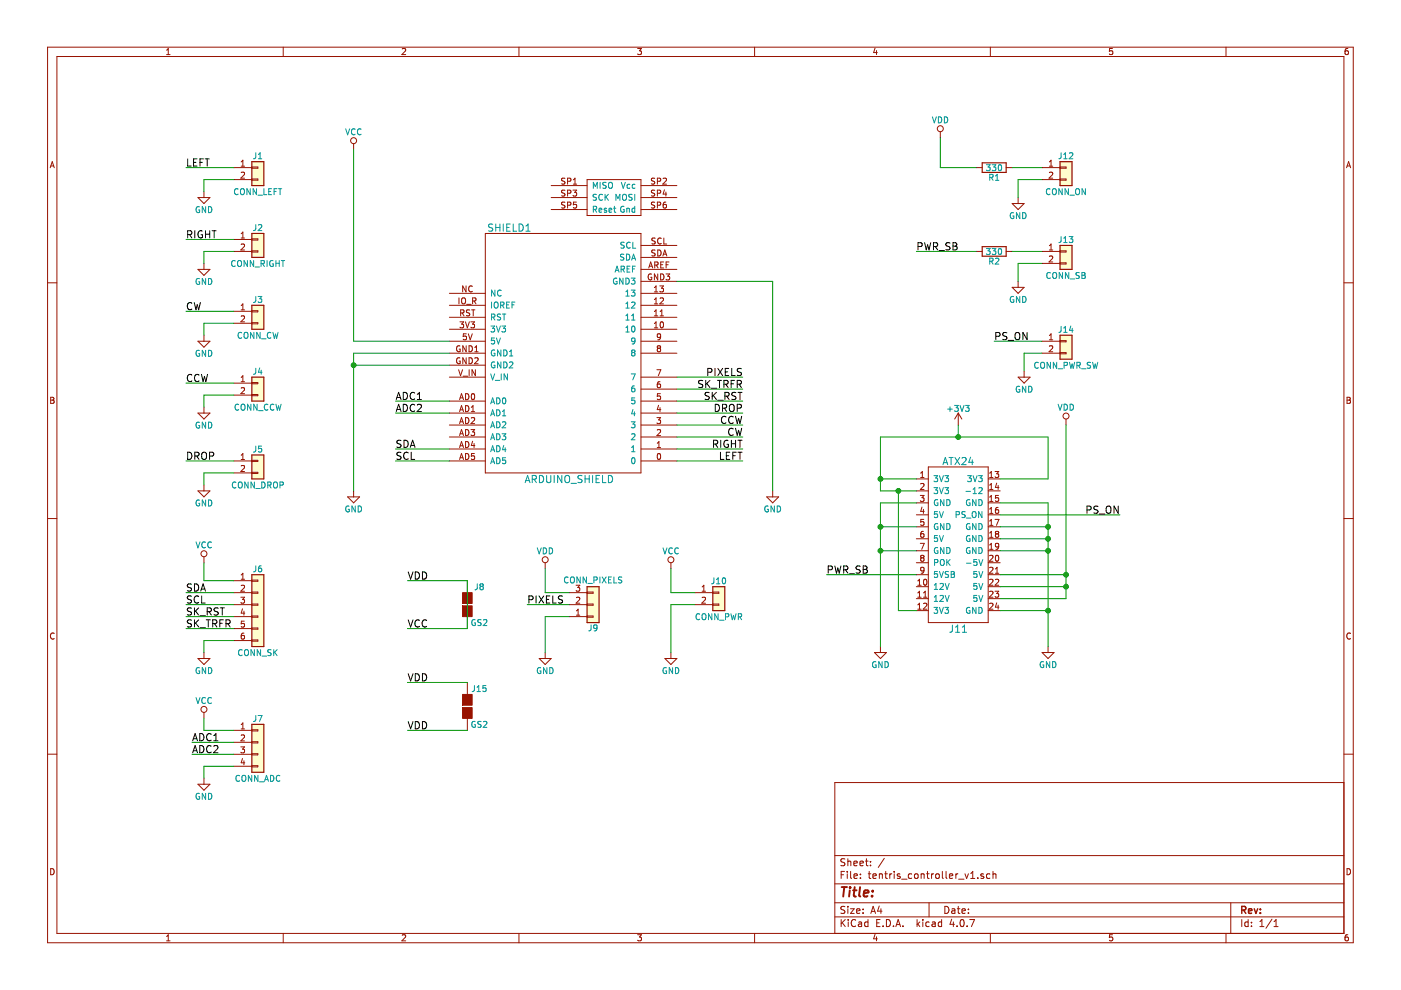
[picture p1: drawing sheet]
EESchema Schematic File Version 2
LIBS:power
LIBS:device
LIBS:transistors
LIBS:conn
LIBS:linear
LIBS:regul
LIBS:74xx
LIBS:cmos4000
LIBS:adc-dac
LIBS:memory
LIBS:xilinx
LIBS:microcontrollers
LIBS:dsp
LIBS:microchip
LIBS:analog_switches
LIBS:motorola
LIBS:texas
LIBS:intel
LIBS:audio
LIBS:interface
LIBS:digital-audio
LIBS:philips
LIBS:display
LIBS:cypress
LIBS:siliconi
LIBS:opto
LIBS:atmel
LIBS:contrib
LIBS:valves
LIBS:freetronics_schematic
LIBS:atx24
LIBS:tentris_controller_v1-cache
EELAYER 25 0
EELAYER END
$Descr A4 11693 8268
encoding utf-8
Sheet 1 1
Title ""
Date ""
Rev ""
Comp ""
Comment1 ""
Comment2 ""
Comment3 ""
Comment4 ""
$EndDescr
$Comp
L ARDUINO_SHIELD SHIELD1
U 1 1
P 4700 3050
F 0 "SHIELD1" H 4250 4200 60  0000 C CNN
F 1 "ARDUINO_SHIELD" H 4750 2100 60  0000 C CNN
F 2 "freetronics_footprints:ARDUINO_SHIELD" H 4700 2850 50  0001 C CNN
F 3 "" H 4700 3050 60  0000 C CNN
	1    4700 3050
	1    0    0    -1  
$EndComp
$Comp
L Conn_01x06 J6
U 1 1
P 2150 5050
F 0 "J6" H 2150 5350 50  0000 C CNN
F 1 "CONN_SK" H 2150 4650 50  0000 C CNN
F 2 "Connectors_Terminal_Blocks:TerminalBlock_Pheonix_PT-3.5mm_6pol" H 2150 5050 50  0001 C CNN
F 3 "" H 2150 5050 50  0001 C CNN
	1    2150 5050
	1    0    0    -1  
$EndComp
$Comp
L Conn_01x02 J1
U 1 1
P 2150 1400
F 0 "J1" H 2150 1500 50  0000 C CNN
F 1 "CONN_LEFT" H 2150 1200 50  0000 C CNN
F 2 "Connectors_Terminal_Blocks:TerminalBlock_Pheonix_PT-3.5mm_2pol" H 2150 1400 50  0001 C CNN
F 3 "" H 2150 1400 50  0001 C CNN
	1    2150 1400
	1    0    0    -1  
$EndComp
$Comp
L Conn_01x03 J9
U 1 1
P 4950 5050
F 0 "J9" H 4950 5250 50  0000 C CNN
F 1 "CONN_PIXELS" H 4950 4850 50  0000 C CNN
F 2 "Connectors_Terminal_Blocks:TerminalBlock_Pheonix_PT-3.5mm_3pol" H 4950 5050 50  0001 C CNN
F 3 "" H 4950 5050 50  0001 C CNN
	1    4950 5050
	1    0    0    1   
$EndComp
$Comp
L Conn_01x02 J12
U 1 1
P 8900 1400
F 0 "J12" H 8900 1500 50  0000 C CNN
F 1 "CONN_ON" H 8900 1200 50  0000 C CNN
F 2 "Connectors_Terminal_Blocks:TerminalBlock_Pheonix_PT-3.5mm_2pol" H 8900 1400 50  0001 C CNN
F 3 "" H 8900 1400 50  0001 C CNN
	1    8900 1400
	1    0    0    -1  
$EndComp
$Comp
L Conn_01x02 J13
U 1 1
P 8900 2100
F 0 "J13" H 8900 2200 50  0000 C CNN
F 1 "CONN_SB" H 8900 1900 50  0000 C CNN
F 2 "Connectors_Terminal_Blocks:TerminalBlock_Pheonix_PT-3.5mm_2pol" H 8900 2100 50  0001 C CNN
F 3 "" H 8900 2100 50  0001 C CNN
	1    8900 2100
	1    0    0    -1  
$EndComp
$Comp
L Conn_01x02 J14
U 1 1
P 8900 2850
F 0 "J14" H 8900 2950 50  0000 C CNN
F 1 "CONN_PWR_SW" H 8900 2650 50  0000 C CNN
F 2 "Connectors_Terminal_Blocks:TerminalBlock_Pheonix_PT-3.5mm_2pol" H 8900 2850 50  0001 C CNN
F 3 "" H 8900 2850 50  0001 C CNN
	1    8900 2850
	1    0    0    -1  
$EndComp
$Comp
L ATX24 J11
U 1 1
P 8000 4550
F 0 "J11" H 8000 3850 60  0000 C CNN
F 1 "ATX24" H 8000 5250 60  0000 C CNN
F 2 "Connectors_Molex:Molex_MiniFit-JR-5569-24A2_2x12x4.20mm_Angled" H 8000 4550 60  0001 C CNN
F 3 "" H 8000 4550 60  0000 C CNN
	1    8000 4550
	1    0    0    -1  
$EndComp
$Comp
L GS2 J8
U 1 1
P 3900 5050
F 0 "J8" H 4000 5200 50  0000 C CNN
F 1 "GS2" H 4000 4901 50  0000 C CNN
F 2 "Connectors:GS2" V 3974 5050 50  0001 C CNN
F 3 "" H 3900 5050 50  0001 C CNN
	1    3900 5050
	1    0    0    -1  
$EndComp
$Comp
L GND #PWR01
U 1 1
P 1700 1600
F 0 "#PWR01" H 1700 1350 50  0001 C CNN
F 1 "GND" H 1700 1450 50  0000 C CNN
F 2 "" H 1700 1600 50  0001 C CNN
F 3 "" H 1700 1600 50  0001 C CNN
	1    1700 1600
	1    0    0    -1  
$EndComp
$Comp
L Conn_01x02 J2
U 1 1
P 2150 2000
F 0 "J2" H 2150 2100 50  0000 C CNN
F 1 "CONN_RIGHT" H 2150 1800 50  0000 C CNN
F 2 "Connectors_Terminal_Blocks:TerminalBlock_Pheonix_PT-3.5mm_2pol" H 2150 2000 50  0001 C CNN
F 3 "" H 2150 2000 50  0001 C CNN
	1    2150 2000
	1    0    0    -1  
$EndComp
$Comp
L GND #PWR02
U 1 1
P 1700 2200
F 0 "#PWR02" H 1700 1950 50  0001 C CNN
F 1 "GND" H 1700 2050 50  0000 C CNN
F 2 "" H 1700 2200 50  0001 C CNN
F 3 "" H 1700 2200 50  0001 C CNN
	1    1700 2200
	1    0    0    -1  
$EndComp
$Comp
L Conn_01x02 J3
U 1 1
P 2150 2600
F 0 "J3" H 2150 2700 50  0000 C CNN
F 1 "CONN_CW" H 2150 2400 50  0000 C CNN
F 2 "Connectors_Terminal_Blocks:TerminalBlock_Pheonix_PT-3.5mm_2pol" H 2150 2600 50  0001 C CNN
F 3 "" H 2150 2600 50  0001 C CNN
	1    2150 2600
	1    0    0    -1  
$EndComp
$Comp
L GND #PWR03
U 1 1
P 1700 2800
F 0 "#PWR03" H 1700 2550 50  0001 C CNN
F 1 "GND" H 1700 2650 50  0000 C CNN
F 2 "" H 1700 2800 50  0001 C CNN
F 3 "" H 1700 2800 50  0001 C CNN
	1    1700 2800
	1    0    0    -1  
$EndComp
$Comp
L Conn_01x02 J4
U 1 1
P 2150 3200
F 0 "J4" H 2150 3300 50  0000 C CNN
F 1 "CONN_CCW" H 2150 3000 50  0000 C CNN
F 2 "Connectors_Terminal_Blocks:TerminalBlock_Pheonix_PT-3.5mm_2pol" H 2150 3200 50  0001 C CNN
F 3 "" H 2150 3200 50  0001 C CNN
	1    2150 3200
	1    0    0    -1  
$EndComp
$Comp
L GND #PWR04
U 1 1
P 1700 3400
F 0 "#PWR04" H 1700 3150 50  0001 C CNN
F 1 "GND" H 1700 3250 50  0000 C CNN
F 2 "" H 1700 3400 50  0001 C CNN
F 3 "" H 1700 3400 50  0001 C CNN
	1    1700 3400
	1    0    0    -1  
$EndComp
$Comp
L Conn_01x02 J5
U 1 1
P 2150 3850
F 0 "J5" H 2150 3950 50  0000 C CNN
F 1 "CONN_DROP" H 2150 3650 50  0000 C CNN
F 2 "Connectors_Terminal_Blocks:TerminalBlock_Pheonix_PT-3.5mm_2pol" H 2150 3850 50  0001 C CNN
F 3 "" H 2150 3850 50  0001 C CNN
	1    2150 3850
	1    0    0    -1  
$EndComp
$Comp
L GND #PWR05
U 1 1
P 1700 4050
F 0 "#PWR05" H 1700 3800 50  0001 C CNN
F 1 "GND" H 1700 3900 50  0000 C CNN
F 2 "" H 1700 4050 50  0001 C CNN
F 3 "" H 1700 4050 50  0001 C CNN
	1    1700 4050
	1    0    0    -1  
$EndComp
Text Label 1550 1400 0    60   ~ 0
LEFT
Text Label 1550 2000 0    60   ~ 0
RIGHT
Text Label 1550 2600 0    60   ~ 0
CW
Text Label 1550 3200 0    60   ~ 0
CCW
Text Label 1550 3850 0    60   ~ 0
DROP
$Comp
L VCC #PWR06
U 1 1
P 1700 4700
F 0 "#PWR06" H 1700 4550 50  0001 C CNN
F 1 "VCC" H 1700 4850 50  0000 C CNN
F 2 "" H 1700 4700 50  0001 C CNN
F 3 "" H 1700 4700 50  0001 C CNN
	1    1700 4700
	1    0    0    -1  
$EndComp
$Comp
L GND #PWR07
U 1 1
P 1700 5450
F 0 "#PWR07" H 1700 5200 50  0001 C CNN
F 1 "GND" H 1700 5300 50  0000 C CNN
F 2 "" H 1700 5450 50  0001 C CNN
F 3 "" H 1700 5450 50  0001 C CNN
	1    1700 5450
	1    0    0    -1  
$EndComp
Text Label 1550 4950 0    60   ~ 0
SDA
Text Label 1550 5050 0    60   ~ 0
SCL
Text Label 1550 5150 0    60   ~ 0
SK_RST
Text Label 1550 5250 0    60   ~ 0
SK_TRFR
$Comp
L Conn_01x04 J7
U 1 1
P 2150 6200
F 0 "J7" H 2150 6400 50  0000 C CNN
F 1 "CONN_ADC" H 2150 5900 50  0000 C CNN
F 2 "Connectors_Terminal_Blocks:TerminalBlock_Pheonix_PT-3.5mm_4pol" H 2150 6200 50  0001 C CNN
F 3 "" H 2150 6200 50  0001 C CNN
	1    2150 6200
	1    0    0    -1  
$EndComp
$Comp
L VCC #PWR08
U 1 1
P 1700 6000
F 0 "#PWR08" H 1700 5850 50  0001 C CNN
F 1 "VCC" H 1700 6150 50  0000 C CNN
F 2 "" H 1700 6000 50  0001 C CNN
F 3 "" H 1700 6000 50  0001 C CNN
	1    1700 6000
	1    0    0    -1  
$EndComp
$Comp
L GND #PWR09
U 1 1
P 1700 6500
F 0 "#PWR09" H 1700 6250 50  0001 C CNN
F 1 "GND" H 1700 6350 50  0000 C CNN
F 2 "" H 1700 6500 50  0001 C CNN
F 3 "" H 1700 6500 50  0001 C CNN
	1    1700 6500
	1    0    0    -1  
$EndComp
Text Label 1600 6200 0    60   ~ 0
ADC1
Text Label 1600 6300 0    60   ~ 0
ADC2
$Comp
L VDD #PWR010
U 1 1
P 4550 4750
F 0 "#PWR010" H 4550 4600 50  0001 C CNN
F 1 "VDD" H 4550 4900 50  0000 C CNN
F 2 "" H 4550 4750 50  0001 C CNN
F 3 "" H 4550 4750 50  0001 C CNN
	1    4550 4750
	1    0    0    -1  
$EndComp
$Comp
L GND #PWR011
U 1 1
P 4550 5450
F 0 "#PWR011" H 4550 5200 50  0001 C CNN
F 1 "GND" H 4550 5300 50  0000 C CNN
F 2 "" H 4550 5450 50  0001 C CNN
F 3 "" H 4550 5450 50  0001 C CNN
	1    4550 5450
	1    0    0    -1  
$EndComp
Text Label 4400 5050 0    60   ~ 0
PIXELS
Text Label 6200 3850 2    60   ~ 0
LEFT
Text Label 6200 3750 2    60   ~ 0
RIGHT
Text Label 6200 3650 2    60   ~ 0
CW
Text Label 6200 3550 2    60   ~ 0
CCW
Text Label 6200 3450 2    60   ~ 0
DROP
Text Label 6200 3350 2    60   ~ 0
SK_RST
Text Label 6200 3250 2    60   ~ 0
SK_TRFR
Text Label 6200 3150 2    60   ~ 0
PIXELS
Text Label 3300 3750 0    60   ~ 0
SDA
Text Label 3300 3850 0    60   ~ 0
SCL
Text Label 3300 3350 0    60   ~ 0
ADC1
Text Label 3300 3450 0    60   ~ 0
ADC2
$Comp
L GND #PWR012
U 1 1
P 2950 4100
F 0 "#PWR012" H 2950 3850 50  0001 C CNN
F 1 "GND" H 2950 3950 50  0000 C CNN
F 2 "" H 2950 4100 50  0001 C CNN
F 3 "" H 2950 4100 50  0001 C CNN
	1    2950 4100
	1    0    0    -1  
$EndComp
$Comp
L VCC #PWR013
U 1 1
P 2950 1250
F 0 "#PWR013" H 2950 1100 50  0001 C CNN
F 1 "VCC" H 2950 1400 50  0000 C CNN
F 2 "" H 2950 1250 50  0001 C CNN
F 3 "" H 2950 1250 50  0001 C CNN
	1    2950 1250
	1    0    0    -1  
$EndComp
$Comp
L GND #PWR014
U 1 1
P 6450 4100
F 0 "#PWR014" H 6450 3850 50  0001 C CNN
F 1 "GND" H 6450 3950 50  0000 C CNN
F 2 "" H 6450 4100 50  0001 C CNN
F 3 "" H 6450 4100 50  0001 C CNN
	1    6450 4100
	1    0    0    -1  
$EndComp
Text Label 3400 4850 0    60   ~ 0
VDD
Text Label 3400 5250 0    60   ~ 0
VCC
$Comp
L Conn_01x02 J10
U 1 1
P 6000 4950
F 0 "J10" H 6000 5050 50  0000 C CNN
F 1 "CONN_PWR" H 6000 4750 50  0000 C CNN
F 2 "Connectors_Terminal_Blocks:TerminalBlock_Pheonix_PT-3.5mm_2pol" H 6000 4950 50  0001 C CNN
F 3 "" H 6000 4950 50  0001 C CNN
	1    6000 4950
	1    0    0    -1  
$EndComp
$Comp
L VCC #PWR015
U 1 1
P 5600 4750
F 0 "#PWR015" H 5600 4600 50  0001 C CNN
F 1 "VCC" H 5600 4900 50  0000 C CNN
F 2 "" H 5600 4750 50  0001 C CNN
F 3 "" H 5600 4750 50  0001 C CNN
	1    5600 4750
	1    0    0    -1  
$EndComp
$Comp
L GND #PWR016
U 1 1
P 5600 5450
F 0 "#PWR016" H 5600 5200 50  0001 C CNN
F 1 "GND" H 5600 5300 50  0000 C CNN
F 2 "" H 5600 5450 50  0001 C CNN
F 3 "" H 5600 5450 50  0001 C CNN
	1    5600 5450
	1    0    0    -1  
$EndComp
$Comp
L GND #PWR017
U 1 1
P 8750 5400
F 0 "#PWR017" H 8750 5150 50  0001 C CNN
F 1 "GND" H 8750 5250 50  0000 C CNN
F 2 "" H 8750 5400 50  0001 C CNN
F 3 "" H 8750 5400 50  0001 C CNN
	1    8750 5400
	1    0    0    -1  
$EndComp
$Comp
L GND #PWR018
U 1 1
P 7350 5400
F 0 "#PWR018" H 7350 5150 50  0001 C CNN
F 1 "GND" H 7350 5250 50  0000 C CNN
F 2 "" H 7350 5400 50  0001 C CNN
F 3 "" H 7350 5400 50  0001 C CNN
	1    7350 5400
	1    0    0    -1  
$EndComp
$Comp
L VDD #PWR019
U 1 1
P 8900 3550
F 0 "#PWR019" H 8900 3400 50  0001 C CNN
F 1 "VDD" H 8900 3700 50  0000 C CNN
F 2 "" H 8900 3550 50  0001 C CNN
F 3 "" H 8900 3550 50  0001 C CNN
	1    8900 3550
	1    0    0    -1  
$EndComp
$Comp
L GND #PWR020
U 1 1
P 8500 1650
F 0 "#PWR020" H 8500 1400 50  0001 C CNN
F 1 "GND" H 8500 1500 50  0000 C CNN
F 2 "" H 8500 1650 50  0001 C CNN
F 3 "" H 8500 1650 50  0001 C CNN
	1    8500 1650
	1    0    0    -1  
$EndComp
$Comp
L R R1
U 1 1
P 8300 1400
F 0 "R1" V 8380 1400 50  0000 C CNN
F 1 "330" V 8300 1400 50  0000 C CNN
F 2 "Resistors_THT:R_Axial_DIN0204_L3.6mm_D1.6mm_P5.08mm_Horizontal" V 8230 1400 50  0001 C CNN
F 3 "" H 8300 1400 50  0001 C CNN
	1    8300 1400
	0    1    1    0   
$EndComp
$Comp
L R R2
U 1 1
P 8300 2100
F 0 "R2" V 8380 2100 50  0000 C CNN
F 1 "330" V 8300 2100 50  0000 C CNN
F 2 "Resistors_THT:R_Axial_DIN0204_L3.6mm_D1.6mm_P5.08mm_Horizontal" V 8230 2100 50  0001 C CNN
F 3 "" H 8300 2100 50  0001 C CNN
	1    8300 2100
	0    1    1    0   
$EndComp
$Comp
L +3V3 #PWR021
U 1 1
P 8000 3550
F 0 "#PWR021" H 8000 3400 50  0001 C CNN
F 1 "+3V3" H 8000 3690 50  0000 C CNN
F 2 "" H 8000 3550 50  0001 C CNN
F 3 "" H 8000 3550 50  0001 C CNN
	1    8000 3550
	1    0    0    -1  
$EndComp
$Comp
L GND #PWR022
U 1 1
P 8550 3100
F 0 "#PWR022" H 8550 2850 50  0001 C CNN
F 1 "GND" H 8550 2950 50  0000 C CNN
F 2 "" H 8550 3100 50  0001 C CNN
F 3 "" H 8550 3100 50  0001 C CNN
	1    8550 3100
	1    0    0    -1  
$EndComp
$Comp
L GND #PWR023
U 1 1
P 8500 2350
F 0 "#PWR023" H 8500 2100 50  0001 C CNN
F 1 "GND" H 8500 2200 50  0000 C CNN
F 2 "" H 8500 2350 50  0001 C CNN
F 3 "" H 8500 2350 50  0001 C CNN
	1    8500 2350
	1    0    0    -1  
$EndComp
Wire Wire Line
	1950 1400 1550 1400
Wire Wire Line
	1950 1500 1700 1500
Wire Wire Line
	1700 1500 1700 1600
Wire Wire Line
	1950 2000 1550 2000
Wire Wire Line
	1950 2100 1700 2100
Wire Wire Line
	1700 2100 1700 2200
Wire Wire Line
	1950 2600 1550 2600
Wire Wire Line
	1950 2700 1700 2700
Wire Wire Line
	1700 2700 1700 2800
Wire Wire Line
	1950 3200 1550 3200
Wire Wire Line
	1950 3300 1700 3300
Wire Wire Line
	1700 3300 1700 3400
Wire Wire Line
	1950 3850 1550 3850
Wire Wire Line
	1950 3950 1700 3950
Wire Wire Line
	1700 3950 1700 4050
Wire Wire Line
	1950 4850 1700 4850
Wire Wire Line
	1700 4850 1700 4700
Wire Wire Line
	1950 5350 1700 5350
Wire Wire Line
	1700 5350 1700 5450
Wire Wire Line
	1950 4950 1550 4950
Wire Wire Line
	1950 5050 1550 5050
Wire Wire Line
	1950 5150 1550 5150
Wire Wire Line
	1950 5250 1550 5250
Wire Wire Line
	1950 6100 1700 6100
Wire Wire Line
	1700 6100 1700 6000
Wire Wire Line
	1950 6400 1700 6400
Wire Wire Line
	1700 6400 1700 6500
Wire Wire Line
	1950 6200 1600 6200
Wire Wire Line
	1950 6300 1600 6300
Wire Wire Line
	4750 4950 4550 4950
Wire Wire Line
	4550 4950 4550 4750
Wire Wire Line
	4750 5150 4550 5150
Wire Wire Line
	4550 5150 4550 5450
Wire Wire Line
	4750 5050 4400 5050
Wire Wire Line
	3750 3850 3300 3850
Wire Wire Line
	3750 3750 3300 3750
Wire Wire Line
	3750 3350 3300 3350
Wire Wire Line
	3750 3450 3300 3450
Wire Wire Line
	5650 3850 6200 3850
Wire Wire Line
	5650 3750 6200 3750
Wire Wire Line
	5650 3650 6200 3650
Wire Wire Line
	5650 3550 6200 3550
Wire Wire Line
	5650 3450 6200 3450
Wire Wire Line
	5650 3350 6200 3350
Wire Wire Line
	5650 3250 6200 3250
Wire Wire Line
	5650 3150 6200 3150
Wire Wire Line
	3750 2950 2950 2950
Wire Wire Line
	2950 2950 2950 4100
Wire Wire Line
	3750 3050 2950 3050
Connection ~ 2950 3050
Wire Wire Line
	3750 2850 2950 2850
Wire Wire Line
	2950 2850 2950 1250
Wire Wire Line
	5650 2350 6450 2350
Wire Wire Line
	6450 2350 6450 4100
Wire Wire Line
	3900 4850 3400 4850
Wire Wire Line
	3900 5250 3400 5250
Wire Wire Line
	5800 4950 5600 4950
Wire Wire Line
	5600 4950 5600 4750
Wire Wire Line
	5800 5050 5600 5050
Wire Wire Line
	5600 5050 5600 5450
Wire Wire Line
	7650 4200 7350 4200
Wire Wire Line
	7350 4200 7350 5400
Wire Wire Line
	7650 4400 7350 4400
Connection ~ 7350 4400
Wire Wire Line
	7650 4600 7350 4600
Connection ~ 7350 4600
Wire Wire Line
	8750 5100 8350 5100
Wire Wire Line
	8750 4200 8750 5400
Wire Wire Line
	8350 4600 8750 4600
Connection ~ 8750 5100
Wire Wire Line
	8350 4500 8750 4500
Connection ~ 8750 4600
Wire Wire Line
	8350 4400 8750 4400
Connection ~ 8750 4500
Wire Wire Line
	8350 4200 8750 4200
Connection ~ 8750 4400
Wire Wire Line
	8900 5000 8350 5000
Wire Wire Line
	8900 3550 8900 5000
Wire Wire Line
	8350 4900 8900 4900
Connection ~ 8900 4900
Wire Wire Line
	8350 4800 8900 4800
Connection ~ 8900 4800
Wire Wire Line
	7350 4100 7650 4100
Wire Wire Line
	7350 3650 7350 4100
Wire Wire Line
	7350 3650 8750 3650
Wire Wire Line
	8000 3650 8000 3550
Wire Wire Line
	7650 4000 7350 4000
Connection ~ 7350 4000
Wire Wire Line
	7650 5100 7500 5100
Wire Wire Line
	7500 5100 7500 4100
Connection ~ 7500 4100
Wire Wire Line
	8350 4000 8750 4000
Wire Wire Line
	8750 4000 8750 3650
Connection ~ 8000 3650
Wire Wire Line
	8700 2200 8500 2200
Wire Wire Line
	8500 2200 8500 2350
Wire Wire Line
	8700 2950 8550 2950
Wire Wire Line
	8550 2950 8550 3100
Wire Wire Line
	8700 2850 8300 2850
Wire Wire Line
	8700 2100 8450 2100
Wire Wire Line
	8700 1500 8500 1500
Wire Wire Line
	8500 1500 8500 1650
Wire Wire Line
	8700 1400 8450 1400
Wire Wire Line
	8150 2100 7650 2100
Text Label 7650 2100 0    60   ~ 0
PWR_SB
Text Label 8300 2850 0    60   ~ 0
PS_ON
Wire Wire Line
	8350 4300 9350 4300
Text Label 9350 4300 2    60   ~ 0
PS_ON
Wire Wire Line
	7650 4800 6900 4800
Text Label 6900 4800 0    60   ~ 0
PWR_SB
$Comp
L VDD #PWR024
U 1 1
P 7850 1150
F 0 "#PWR024" H 7850 1000 50  0001 C CNN
F 1 "VDD" H 7850 1300 50  0000 C CNN
F 2 "" H 7850 1150 50  0001 C CNN
F 3 "" H 7850 1150 50  0001 C CNN
	1    7850 1150
	1    0    0    -1  
$EndComp
Wire Wire Line
	8150 1400 7850 1400
Wire Wire Line
	7850 1400 7850 1150
$Comp
L GS2 J15
U 1 1
P 3900 5900
F 0 "J15" H 4000 6050 50  0000 C CNN
F 1 "GS2" H 4000 5751 50  0000 C CNN
F 2 "Wire_Connections_Bridges:WireConnection_2.50mmDrill_LargePad" V 3974 5900 50  0001 C CNN
F 3 "" H 3900 5900 50  0001 C CNN
	1    3900 5900
	1    0    0    -1  
$EndComp
Wire Wire Line
	3900 5700 3400 5700
Wire Wire Line
	3900 6100 3400 6100
Text Label 3400 5700 0    60   ~ 0
VDD
Text Label 3400 6100 0    60   ~ 0
VDD
Wire Wire Line
	3900 5250 3900 4850
$EndSCHEMATC
